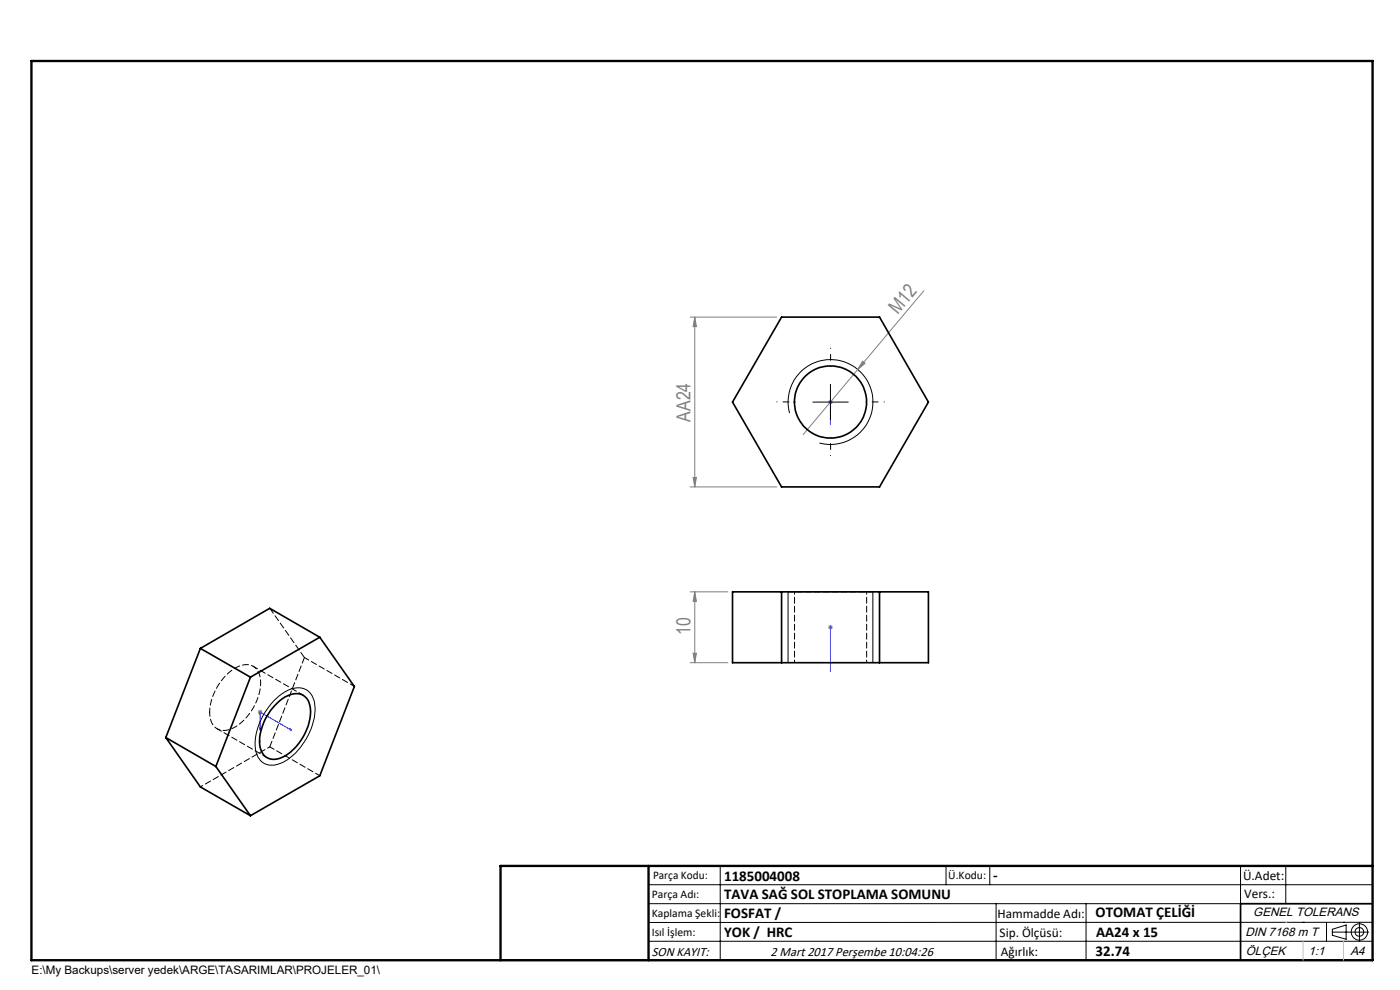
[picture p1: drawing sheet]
<svg xmlns="http://www.w3.org/2000/svg" width="297mm" height="210mm" viewBox="0 0 297 210" stroke-linecap="round" stroke-linejoin="round" font-family="sans-serif">
<g fill="none" stroke="#000" stroke-width=".21">
<path d="M167.5 87.6a9 9 0 0 1 7.9-11.3 9 9 0 0 1 9.7 9.8 9 9 0 0 1-11.3 7.9M172.4 85.3h7.6M176.2 81.5v7.5M167.2 125.5v15.1M185.2 125.5v15.1M58.3 148.4a6.7 6.7 0 0 1 5.8-2.4 4 4 0 0 1 2.8 4.2 14 14 0 0 1-7.1 11.6 3.6 3.6 0 0 1-5.4-2.1 12.5 12.5 0 0 1 3.1-10.4zM137.6 187.7h153.6M137.6 191.7h153.6M137.6 199.7h153.6M152.8 183.7v20M200.7 183.7v4M210 183.7v4"/>
<path d="M211.3 191.7v12M230.4 191.7v12M263.2 183.7v20M272.8 183.7v8M276.4 195.6h.1M281.4 195.6v4.1M282.6 197.7h7.8M282.6 197.1l3-.9v3l-3-.8zM285 195.6h.1M288.4 195.8v3.8M291.2 195.6l-153.6 .1"/>
<circle cx="288.4" cy="197.7" r="1.74"/>
<circle cx="288.4" cy="197.7" r=".93"/>
</g>
<path d="M176.2 90v-.5v.5M176.2 85.2v.2zM176.2 85.3h.1M176.2 85.3v4.7M176.2 133v.2zM176.2 133.1h.1M176.2 133.1v9.4M55.1 154.4l.1 .1v.4zM55.2 154.9v-3.8l6.6 3.8M61.5 154.6l.3 .3-.3-.1zM176.2 142.5v-.5v.5" fill="none" stroke="#00f" stroke-width=".21"/>
<g fill="none" stroke="#808080" stroke-width=".21">
<path d="M146.4 67.3h18.4M147.4 67.3l.3 2h-.7zM147.4 67.3v36M183 76.6l.5 .5-1.5 1.3zM196 61.7l-25.6 30.5M175.7 85.3h1M175.8 84.9l.7 .7M176.2 84.8v1M176.5 84.9l-.7 .7M146.4 103.3h18.4M147 101.3h.7l-.3 2zM146.4 125.5h8"/>
<path d="M147 138.6h.7l-.3 2zM147.4 125.5l.3 2.1h-.7zM147.4 125.5v15.1M175.7 133.1h1M175.8 132.7l.7 .7M176.2 132.6v1M176.5 132.7l-.7 .7M54.7 151.1h1M54.8 150.7l.7 .7M55.2 150.6v.9M55.5 150.7l-.7 .7M146.4 140.6h8"/>
</g>
<path d="M291.2 191.7h-28v12M106.2 203.7h185" fill="none" stroke="#000" stroke-width=".35"/>
<path d="M6.7 12.9h284.5v190.8h-284.5zM137.6 183.7v20M291.2 183.7h-185v20" fill="none" stroke="#000" stroke-width=".5"/>
<path d="M272.8 195.6h.1M276.4 199.7v4M285 199.7v4" fill="none" stroke="#c0c0c0" stroke-width=".21"/>
<path d="M176.2 77.8v-3.9M168.7 85.3h-3.9M176.2 92.8v3.9M183.7 85.3h3.9" fill="none" stroke="#000" stroke-width=".21" stroke-dasharray="15.2 1.3 1.3 1.3" stroke-dashoffset="15.2"/>
<path d="M185.2 125.5h-18" fill="none" stroke="#000" stroke-width=".21" stroke-dasharray="1.3 .6" stroke-dashoffset=".2"/>
<g fill="#00f">
<path d="M176.2 89.5v.5zM176.2 85.2v.2z"/>
<path d="M176.2 133v.2zM176.2 142v.5z"/>
<path d="M55.1 154.4l.1 .1v.4zM61.5 154.6l.3 .3-.3-.1z"/>
</g>
<g fill="#808080">
<path d="M183 76.6l.5 .5-1.5 1.3z"/>
<path d="M147 138.6h.7l-.3 2zM147.4 125.5l.3 2.1h-.7z"/>
<path d="M147.4 67.3l.3 2h-.7zM147 101.3h.7l-.3 2z"/>
</g>
<g fill="none" stroke="#000" stroke-width=".35">
<path d="M165.8 67.3h20.8l10.4 18-10.4 18h-20.8l-10.4-18zM42.5 137.5l10.6 6.1M42.5 137.5l-7.3 18.9M67.8 135.2l-14.7 8.4M67.8 135.2l7.4 10.4-7.4 19-14.7 8.4M67.8 135.2l-10.6-6.2-14.7 8.5M155.4 125.5h41.6v15.1h-41.6zM165.8 125.5v15.1M186.6 125.5v15.1M35.2 156.4l10.6 6.2M35.2 156.4l7.3 10.5 10.6 6.1M53.1 143.6l-7.3 19"/>
<path d="M58.9 149a4.9 4.9 0 0 1 5.4-1.5 4.6 4.6 0 0 1 1.5 4.9 11.4 11.4 0 0 1-6.5 8.5 3 3 0 0 1-4.2-2.8 11.6 11.6 0 0 1 3.8-9.1zM45.8 162.6l7.3 10.4"/>
<circle cx="176.2" cy="85.3" r="7.7"/>
</g>
<path d="M168.6 125.5v15M183.9 140.5v-15" fill="none" stroke="#000" stroke-width=".21" stroke-dasharray="1.3 .6" stroke-dashoffset=".8"/>
<path d="M44.5 151.1a3.3 3.3 0 0 0 2.8 3.8 7.7 7.7 0 0 0 5.8-3.8 9.7 9.7 0 0 0 1.9-8.2 3.1 3.1 0 0 0-4.7-1.4 11.8 11.8 0 0 0-5.8 9.6" fill="none" stroke="#000" stroke-width=".21" stroke-dasharray="1.3 .6" stroke-dashoffset=".4"/>
<path d="M64.6 139.5l-7.4-10.5M57.2 158.4l7.4-18.9" fill="none" stroke="#000" stroke-width=".21" stroke-dasharray="1.3 .6"/>
<path d="M42.5 166.9l14.7-8.5" fill="none" stroke="#000" stroke-width=".21" stroke-dasharray="1.3 .6" stroke-dashoffset=".7"/>
<path d="M46.1 154.6l10.6 6.1M64.3 147.5l-10.6-6.2M75.2 145.6l-10.6-6.1M67.8 164.5l-10.6-6.1" fill="none" stroke="#000" stroke-width=".21" stroke-dasharray="1.3 .6" stroke-dashoffset=".2"/>
<g font-size="4.1" fill="#808080">
<text x="190.5" y="66.8" transform="rotate(-50 190.5 66.8)">M12</text>
<text x="146.5" y="89.5" transform="rotate(-90 146.5 89.5)">AA24</text>
<text x="146.5" y="134.7" transform="rotate(-90 146.5 134.7)">10</text>
</g>
<g font-size="3.2">
<text x="153.6" y="186.8">1185004008</text>
<text x="153.6" y="190.8">TAVA SAĞ SOL STOPLAMA SOMUNU</text>
<text x="210.7" y="186.6">-</text>
<text x="153.6" y="194.8">FOSFAT /</text>
<text x="232.4" y="194.5">OTOMAT ÇELİĞİ</text>
<text x="153.6" y="198.8">YOK / HRC</text>
<text x="232.4" y="202.8">32.74</text>
<text x="232.5" y="198.8">AA24 x 15</text>
</g>
<g font-size="2.8">
<text x="263.7" y="186.7">Ü.Adet:</text>
<text x="263.9" y="190.5">Vers.:</text>
<text x="211.6" y="194.8">Hammadde Adı:</text>
<text x="138.3" y="202.8">SON KAYIT:</text>
<text x="163.4" y="202.8">2 Mart 2017 Perşembe 10:04:26</text>
<text x="212.1" y="198.7">Sip. Ölçüsü:</text>
<text x="212.3" y="202.7">Ağırlık:</text>
</g>
<g font-size="2.6">
<text x="265.9" y="194.4">GENEL TOLERANS</text>
<text x="264.2" y="198.5">DIN 7168 m T</text>
<text x="264.3" y="202.6">ÖLÇEK</text>
<text x="277.6" y="202.6">1:1</text>
<text x="286.5" y="202.6">A4</text>
</g>
<g font-size="2.5">
<text x="138.3" y="190.5">Parça Adı:</text>
<text x="138.5" y="186.5">Parça Kodu:</text>
<text x="201.2" y="186.5">Ü.Kodu:</text>
<text x="138.3" y="194.5">Kaplama Şekli:</text>
<text x="138.3" y="198.6">Isıl İşlem:</text>
<text x="6.7" y="206.7">E:\My Backups\server yedek\ARGE\TASARIMLAR\PROJELER_01\</text>
</g>
</svg>
